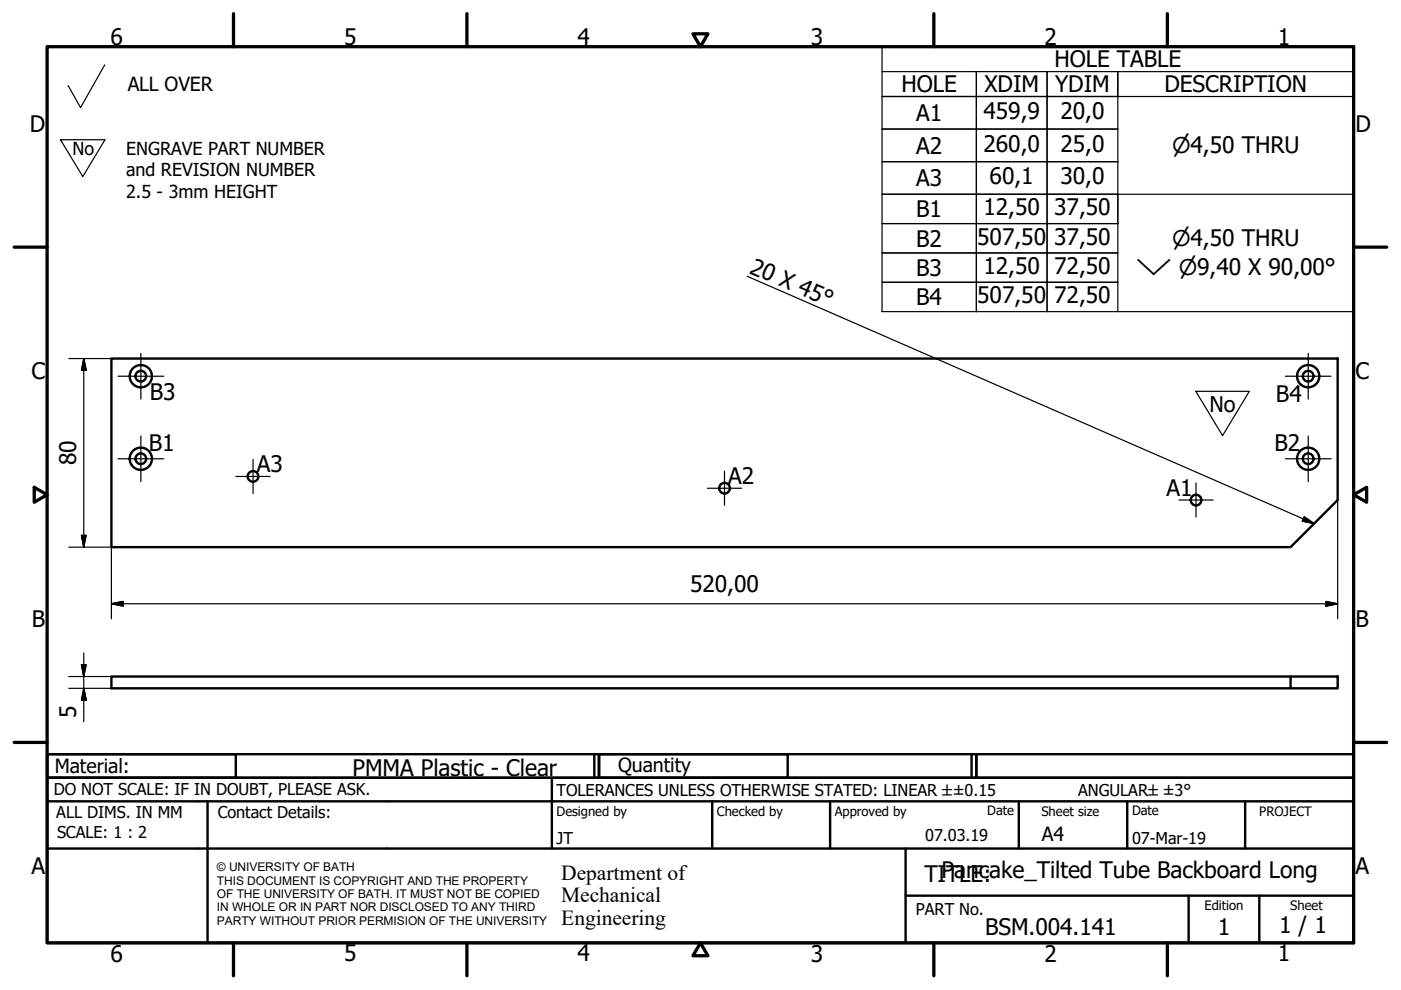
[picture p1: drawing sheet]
<svg xmlns="http://www.w3.org/2000/svg" width="297mm" height="210mm" viewBox="0 0 297 210" stroke-linecap="round" stroke-linejoin="round" font-family="sans-serif">
<!-- layer: Visible (ISO) -->
<g fill="none" stroke="#000" stroke-width=".51">
<path d="M23.6 76h260v30l-10 10h-250zM273.6 143.4h10v2.5h-10zM273.6 143.4h-250v2.5h250"/>
<circle cx="29.9" cy="79.8" r="1.13"/>
<circle cx="29.9" cy="79.8" r="2.36"/>
<circle cx="277.4" cy="79.8" r="2.36"/>
<circle cx="277.4" cy="79.8" r="1.13"/>
<circle cx="29.9" cy="97.3" r="1.13"/>
<circle cx="29.9" cy="97.3" r="2.36"/>
<circle cx="277.4" cy="97.3" r="2.36"/>
<circle cx="277.4" cy="97.3" r="1.13"/>
<circle cx="53.6" cy="101" r="1.13"/>
<circle cx="153.6" cy="103.5" r="1.13"/>
<circle cx="253.6" cy="106" r="1.13"/>
</g>
<!-- layer: Border (ISO) -->
<g fill="none" stroke="#000" stroke-width=".7">
<path d="M10 9.9h277v190h-277zM49.5 2.9v7M99 2.9v7M146.9 7.2h3.2l-1.6 2.7zM198 2.9v7M247.5 2.9v7M3 52.4h7M287 52.4h7M7.3 103.3l2.7 1.6-2.7 1.6zM287 104.9l2.8-1.6v3.2zM3 157.4h7M287 157.4h7"/>
<path d="M49.5 199.9v7M99 199.9v7M148.5 199.9l1.6 2.7h-3.2zM198 199.9v7M247.5 199.9v7"/>
</g>
<!-- layer: Title (ISO) -->
<g fill="none" stroke="#000" stroke-width=".51">
<path d="M10 159.9h40v5h-40zM10 159.9h117v5h-117zM126 159.9v5M127 159.9h40v5h-40zM127 159.9h80v5h-80zM206 159.9v5M207 159.9h80v5h-80zM10 169.9v-5h277v5M10 169.9h277v30h-277zM10 179.9h277M44 169.9v30M117 164.9v15"/>
<path d="M151 169.9v10M176 169.9v10M192 179.9v20M216 169.9v10M239 169.9v10M264 169.9v10M192 189.9h95M252 189.9v10M267 189.9v10"/>
</g>
<!-- layer: Symbol (ISO) -->
<g fill="none" stroke="#000" stroke-width=".25">
<path d="M187 15.2h20v5.3h-20h20v6.9h-20h20v6.9h-20h20v6.9h-20h20v6.2h-20h20v6.2h-20h20v6.3h-20h20v6.2v-6.2h15v6.2v-6.2h15v6.2M187 9.9h100v56.2h-100zM207 15.2h15v5.3h-15zM222 15.2h15v5.3h-15zM287 15.2h-50v5.3h50M207 20.5h15v6.9h-15zM207 27.4h15v6.9h-15zM207 34.3h15v6.9h-15zM222 20.5h15v6.9h-15zM222 27.4h15v6.9h-15zM222 34.3h15v6.9h-15zM158.4 58.6l120.2 52.4"/>
<path d="M207 41.2h15v6.2h-15zM207 47.4h15v6.2h-15zM207 53.6h15v6.3h-15zM222 41.2h15v6.2h-15zM222 47.4h15v6.2h-15zM222 53.6h15v6.3h-15zM237 47.4v-6.2h50v6.2M276.5 109.6l2.1 1.4-2.5-.5z"/>
</g>
<!-- layer: Sketch Geometry (ISO) -->
<path d="M22.2 13.8l-5.1 9-2.7-4.7M12.8 29.6h9.5l-4.8 7.8zM253.5 83h11.4l-5.7 9.4z" fill="none" stroke="#000" stroke-width=".25"/>
<path d="M259.2 101.8h.1" fill="none" stroke="#fff" stroke-width=".21"/>
<!-- layer: Center Mark (ISO) -->
<g fill="none" stroke="#000" stroke-width=".25">
<path d="M25 79.8h9.7M29.9 74.9v9.7M272.5 79.8h9.7M277.4 74.9v9.7M25 97.3h9.7M29.9 92.4v9.7M53.7 97.4v7.2M153.6 99.9v7.2M272.5 97.3h9.7M277.4 92.4v9.7M50 101h7.3M150 103.5h7.2"/>
<path d="M250 106h7.2M253.6 102.4v7.2"/>
</g>
<!-- layer: Dimension (ISO) -->
<g fill="none" stroke="#000" stroke-width=".25">
<path d="M14.6 76h9M17.8 76l.5 2.5h-1zM17.8 76v40M14.6 116h9v15.2M17.3 113.5h1l-.5 2.5zM283.6 106v25.2M17.8 138.4v14.6M23.6 128l2.5-.5v1zM23.6 128h260M281.1 127.5l2.5 .5-2.5 .5zM14.6 145.9h9M14.6 143.4h9"/>
<path d="M17.3 140.9h1l-.5 2.5zM17.8 145.9l.5 2.5h-1z"/>
</g>
<path d="M17.8 76l.5 2.5zM17.8 76l.5 2.5h-1zM17.3 113.5l.5 2.5zM17.3 113.5h1l-.5 2.5zM23.6 128l2.5-.5zM23.6 128l2.5-.5v1zM281.1 128.5l2.5-.5zM281.1 127.5l2.5 .5-2.5 .5zM17.3 140.9l.5 2.5zM17.3 140.9h1l-.5 2.5zM17.8 145.9l.5 2.5zM17.8 145.9l.5 2.5h-1z" fill="#000" stroke="#000" stroke-width=".25"/>
<!-- layer: Symbol (ISO) -->
<path d="M276.1 110.5l2.5 .5zM276.5 109.6l2.1 1.4-2.5-.5z" fill="#000" stroke="#000" stroke-width=".25"/>
<g font-size="4.8">
<text x="23.4" y="9.5">6</text>
<text x="72.9" y="9.5">5</text>
<text x="122.4" y="9.5">4</text>
<text x="171.9" y="9.5">3</text>
<text x="221.4" y="9.5">2</text>
<text x="270.9" y="9.5">1</text>
<text x="223.6" y="14.3">HOLE TABLE</text>
<text x="191.1" y="19.6">HOLE</text>
<text x="208.7" y="19.6">XDIM</text>
<text x="223.7" y="19.6">YDIM</text>
<text x="246.9" y="19.6">DESCRIPTION</text>
<text x="6.3" y="27.9">D</text>
<text x="194.2" y="25.7">A1</text>
<text x="208.5" y="25.3">459,9</text>
<text x="224.8" y="25.3">20,0</text>
<text x="287.4" y="27.9">D</text>
<text x="194.2" y="32.6">A2</text>
<text x="208.5" y="32.2">260,0</text>
<text x="224.8" y="32.2">25,0</text>
<text x="194.2" y="39.5">A3</text>
<text x="209.8" y="39.1">60,1</text>
<text x="224.8" y="39.1">30,0</text>
<text x="194.3" y="46.1">B1</text>
<text x="208.5" y="45.6">12,50</text>
<text x="223.5" y="45.6">37,50</text>
<text x="194.3" y="52.3">B2</text>
<text x="207.2" y="51.9">507,50</text>
<text x="223.5" y="51.9">37,50</text>
<text x="158.7" y="57.8" transform="rotate(24 158.7 57.8)">20 X 45°</text>
<text x="194.3" y="58.5">B3</text>
<text x="208.5" y="58.1">12,50</text>
<text x="223.5" y="58.1">72,50</text>
<text x="194.3" y="64.7">B4</text>
<text x="207.2" y="64.3">507,50</text>
<text x="223.5" y="64.3">72,50</text>
<text x="6.7" y="80.4">C</text>
<text x="287.4" y="80.4">C</text>
<text x="31.8" y="84.7">B3</text>
<text x="270.5" y="85.2">B4</text>
<text x="31.5" y="95.6">B1</text>
<text x="270.2" y="95.6">B2</text>
<text x="16.2" y="98.7" transform="rotate(-90 16.2 98.7)">80</text>
<text x="54.4" y="100.2">A3</text>
<text x="154.4" y="102.7">A2</text>
<text x="247.3" y="105.2">A1</text>
<text x="146.3" y="125.6">520,00</text>
<text x="6.8" y="132.9">B</text>
<text x="287.4" y="132.9">B</text>
<text x="16.2" y="152.3" transform="rotate(-90 16.2 152.3)">5</text>
<text x="74.8" y="164.6">PMMA Plastic - Clear</text>
<text x="6.7" y="185.4">A</text>
<text x="287.4" y="185.4">A</text>
<text x="196" y="187">TIPTaLnEc:ake_Tilted Tube Backboard Long</text>
<text x="271.2" y="197.9">1 / 1</text>
<text x="23.4" y="203.9">6</text>
<text x="72.9" y="203.8">5</text>
<text x="122.4" y="203.8">4</text>
<text x="171.9" y="203.9">3</text>
<text x="208.9" y="198.2">BSM.004.141</text>
<text x="221.4" y="203.9">2</text>
<text x="258.2" y="198.2">1</text>
<text x="270.9" y="203.8">1</text>
</g>
<g font-size="4.6">
<text x="248.5" y="32.5">⌀4,50 THRU</text>
<text x="248.5" y="52.3">⌀4,50 THRU</text>
<text x="240.8" y="58.4">⌵ ⌀9,40 X 90,00°</text>
<text x="256.5" y="87.4">No</text>
<text x="119" y="186.5">Department of</text>
<text x="119" y="191.3">Mechanical</text>
<text x="119" y="196">Engineering</text>
</g>
<g font-size="4.1">
<text x="27.1" y="19.2">ALL OVER</text>
<text x="11.6" y="163.9">Material:</text>
<text x="131" y="163.7">Quantity</text>
<text x="220.9" y="178.4">A4</text>
</g>
<g font-size="3.8">
<text x="15.4" y="32.9">No</text>
<text x="26.8" y="32.9">ENGRAVE PART NUMBER</text>
<text x="26.8" y="37.4">and REVISION NUMBER</text>
<text x="26.8" y="41.9">2.5 - 3mm HEIGHT</text>
</g>
<g font-size="3.5">
<text x="11.4" y="168.5">DO NOT SCALE: IF IN DOUBT, PLEASE ASK.</text>
<text x="11.9" y="173.5">ALL DIMS. IN MM</text>
<text x="46.2" y="173.5">Contact Details:</text>
<text x="118" y="168.8">TOLERANCES UNLESS OTHERWISE STATED: LINEAR ±±0.15</text>
<text x="228.6" y="168.8">ANGULAR±±3°</text>
<text x="12.1" y="177.6">SCALE: 1 : 2</text>
<text x="118" y="178.9">JT</text>
<text x="196.2" y="178.3">07.03.19</text>
<text x="240" y="178.9">07-Mar-19</text>
<text x="194.2" y="194.1">PART No.</text>
</g>
<g font-size="2.8">
<text x="118" y="173">Designed by</text>
<text x="152" y="173">Checked by</text>
<text x="177" y="173">Approved by</text>
<text x="209.3" y="172.9">Date</text>
<text x="220.8" y="173">Sheet size</text>
<text x="240" y="172.9">Date</text>
<text x="267" y="172.9">PROJECT</text>
<text x="255.4" y="193">Edition</text>
<text x="273.6" y="193">Sheet</text>
</g>
<g font-size="2.5">
<text x="46" y="184.7">© UNIVERSITY OF BATH</text>
<text x="46" y="187.6">THIS DOCUMENT IS COPYRIGHT AND THE PROPERTY</text>
<text x="46" y="190.4">OF THE UNIVERSITY OF BATH. IT MUST NOT BE COPIED</text>
<text x="46" y="193.2">IN WHOLE OR IN PART NOR DISCLOSED TO ANY THIRD</text>
<text x="46" y="196.1">PARTY WITHOUT PRIOR PERMISION OF THE UNIVERSITY</text>
</g>
</svg>
